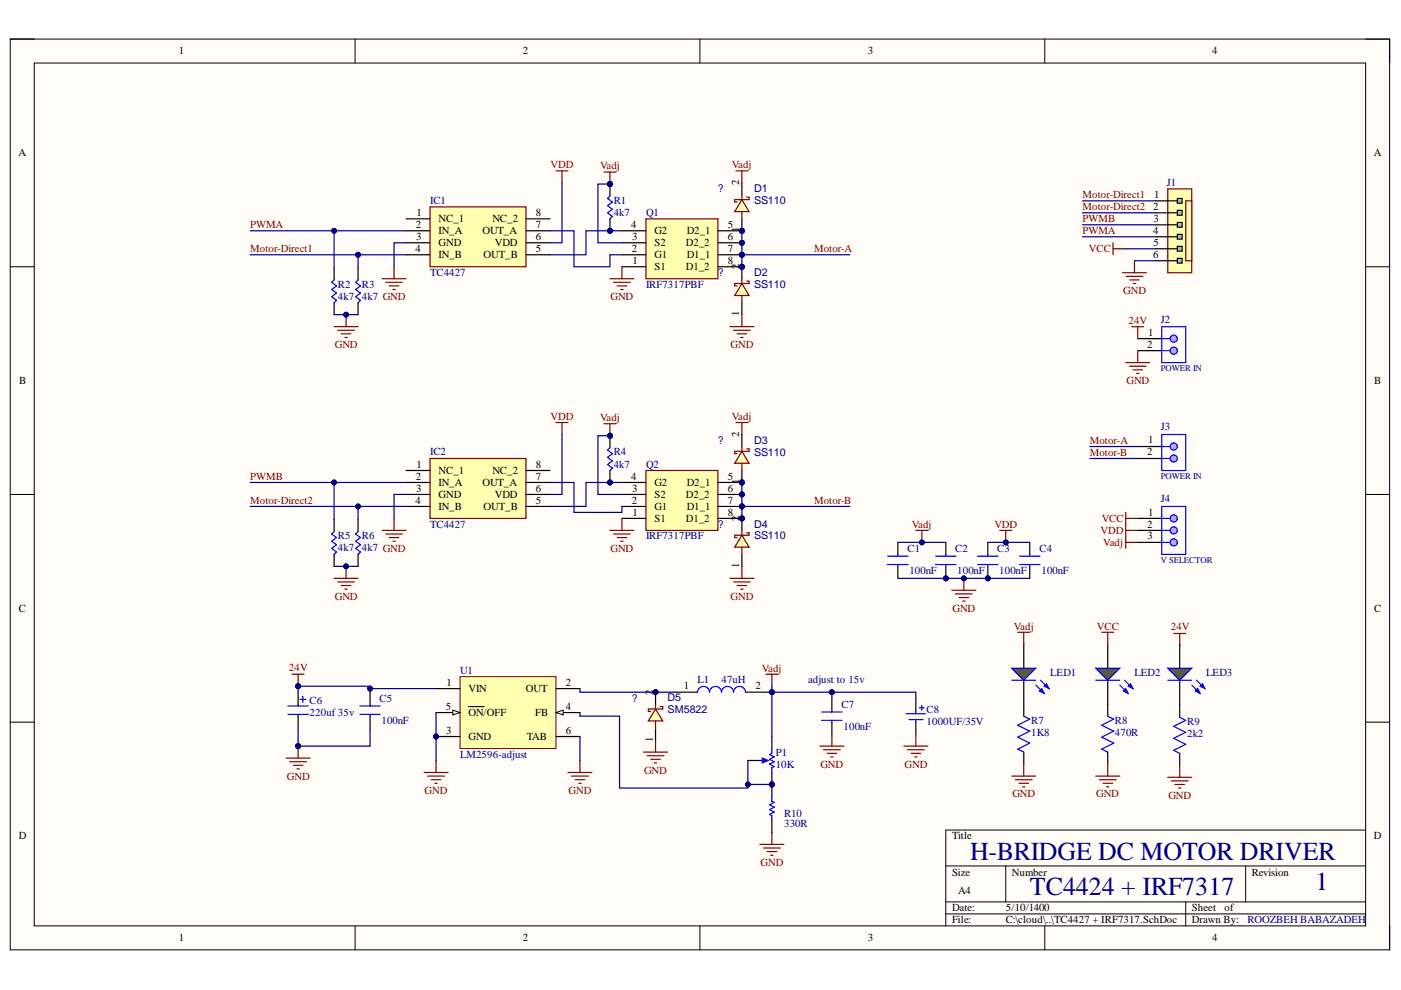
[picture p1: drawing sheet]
# Altium project IRF7317+TC4427.PrjPcb
1 sheet, 37 parts. Net scope: global (net labels, ports and power ports of the same name join across sheets).
Board file: IRF7317+TC4427.PcbDoc

## Sheet IRF7317+TC4427.SchDoc
size A4

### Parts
C1  100nF  [C0805]
C2  100nF  [C0805]
C3  100nF  [C0805]
C4  100nF  [C0805]
C5  100nF  [C0805]
C6  220uf 35v  [C_EL_10X12]
C7  100nF  [C0805]
C8  1000UF/35V  [C_EL_12X25]
D1  SS110  [D_SMA]
D2  SS110  [D_SMA]
D3  SS110  [D_SMA]
D4  SS110  [D_SMA]
D5  SM5822  [D_SMB]
IC1  TC4427  [SO_8]
IC2  TC4427  [SO_8]
J1  HDRWF_6  [WF_6]  (value not drawn)
J2  POWER IN  [PWL_2]
J3  POWER IN  [PWL_2]
J4  V SELECTOR  [3_SIP]
L1  47uH  [CDRH127LDNP560MC-12*12]
LED1  (no value)  [LED1206RED]
LED2  (no value)  [LED1206RED]
LED3  (no value)  [LED1206RED]
P1  10K  [POT_3296W]
Q1  IRF7317PBF  [SO_8]
Q2  IRF7317PBF  [SO_8]
R1  4k7  [R0805]
R2  4k7  [R0805]
R3  4k7  [R0805]
R4  4k7  [R0805]
R5  4k7  [R0805]
R6  4k7  [R0805]
R7  1K8  [R0805]
R8  470R  [R0805]
R9  2k2  [R0805]
R10  330R  [R0805]
U1  LM2596-adjust  [to-263-5 5d2pak LM2596S]

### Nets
24V: C5.2 C6.1 J2.1 LED3.1(A) U1.1(VIN)
GND: C1.1 C2.1 C3.1 C4.1 C5.1 C6.2 C7.1 C8.2 D2.1 D4.1 D5.1 IC1.3(GND) IC2.3(GND) J1.6 J2.2 Q1.1(S1) Q2.1(S1) R2.2 R3.2 R5.2 R6.2 R7.2 R8.2 R9.2 R10.1 U1.3(GND) U1.5(~{ON}/OFF) U1.6(TAB)
Vadj: C1.2 C2.2 C7.2 C8.1 D1.2 D3.2 J4.3 L1.2 LED1.1(A) P1.3(BOT) Q1.3(S2) Q2.3(S2) R1.1 R4.1
VCC: J1.5 J4.1 LED2.1(A)
VDD: C3.2 C4.2 IC1.6(VDD) IC2.6(VDD) J4.2
Motor-A: D1.1 D2.2 J3.1 Q1.5(D2_1) Q1.6(D2_2) Q1.7(D1_1) Q1.8(D1_2)
Motor-B: D3.1 D4.2 J3.2 Q2.5(D2_1) Q2.6(D2_2) Q2.7(D1_1) Q2.8(D1_2)
Motor-Direct1: IC1.4(IN_B) J1.1 R3.1
Motor-Direct2: IC2.4(IN_B) J1.2 R6.1
PWMA: IC1.2(IN_A) J1.4 R2.1
PWMB: IC2.2(IN_A) J1.3 R5.1
NetD5_2: D5.2 L1.1 U1.2(OUT)
NetIC1_5: IC1.5(OUT_B) Q1.4(G2) R1.2
NetIC1_7: IC1.7(OUT_A) Q1.2(G1)
NetIC2_5: IC2.5(OUT_B) Q2.4(G2) R4.2
NetIC2_7: IC2.7(OUT_A) Q2.2(G1)
NetLED1_2: LED1.2(K) R7.1
NetLED2_2: LED2.2(K) R8.1
NetLED3_2: LED3.2(K) R9.1
NetP1_1: P1.1(TOP) P1.2(TAP) R10.2 U1.4(FB)

Not connected (* = marked no-connect by the designer): IC1 1(NC_1) 8(NC_2); IC2 1(NC_1) 8(NC_2)

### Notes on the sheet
- (near C7) adjust to 15v
- H-BRIDGE DC MOTOR DRIVER
- TC4424 + IRF7317
- 1
- ROOZBEH BABAZADEH
